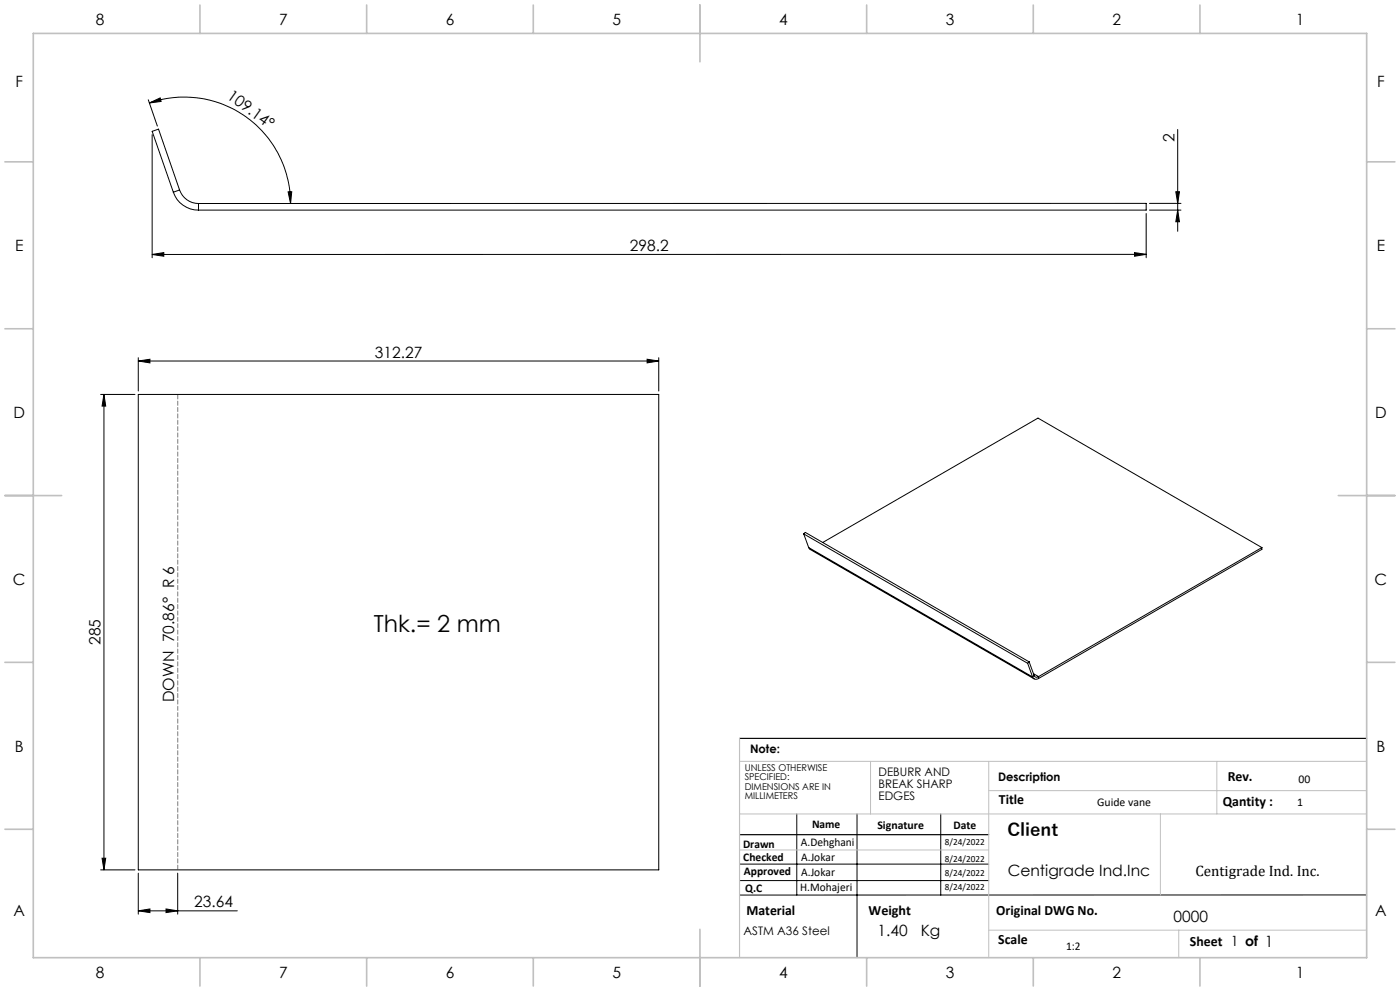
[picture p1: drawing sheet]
<svg xmlns="http://www.w3.org/2000/svg" width="420mm" height="297mm" viewBox="0 0 420 297" stroke-linecap="round" stroke-linejoin="round" font-family="sans-serif">
<g fill="none" stroke="#000" stroke-width=".3">
<path d="M44.5 29.9l2.7 7.9M44.8 30.9l3.2-1.6 .3 1.1zM44.8 30.9a31.9 31.9 0 0 1 42.4 30.1M353.3 38.8v30.5M45.6 40.4v36.9M52 57.6a7.9 7.9 0 0 0 7.5 5.4M53.9 56.9a6 6 0 0 0 5.6 4.1M53.9 56.9l-1.9 .7M53.9 56.9l-6.3-18.2-2 .7 6.4 18.2M86.4 57.5h1.1l-.3 3.5zM352.7 57.5h1.1l-.5 3.5zM45.6 76.3l3.5-.6v1.1z"/>
<path d="M59.5 61h284.4v2h-284.4M59.5 61v2M340.4 75.7l3.5 .5-3.5 .6zM343.9 64v13.3M343.9 76.2l-298.3 .1M344.8 63h9.5M344.8 61h9.5M353.3 63l.5 3.5h-1.1zM30.2 118.2h10.3M31.2 118.2l.5 3.5h-1.1zM31.2 118.2v142.5M41.5 118.2h156.1v142.5h-156.1z"/>
<path d="M41.5 108.2l3.5-.5v1.1zM41.5 107.2v10M41.5 108.2h156.1M194.1 107.7l3.5 .5-3.5 .6zM197.6 107.2v10M241.1 160l67.2 38.8M241.1 160l1.5 4.1M241.1 160l.5-.4 67.2 38.8M242.6 164.1l.5 .6 67.1 38.7M242.6 164.1l67.2 38.8M246.8 162.6l64.6-37.3 67.2 38.8M378.6 164.1v.5l-67 38.7"/>
<path d="M378.6 164.1l-67 38.7M308.3 198.8l1.5 4.1M308.8 198.4l-.5 .4M308.8 198.4l1.4 4.1M309.8 202.9a1.14 1.14 0 0 0 1.8 .4M310 201.9l1.6 .9M310.2 202.5a.84 .84 0 0 0 1.4 .3M310.2 202.5l-.4 .4M311.6 202.8v.5M30.6 257.2h1.1l-.5 3.5zM221.9 259h74.7M239 243.9v24.3"/>
<path d="M257.1 243.9v43.1M282.2 243.9v24.3M30.2 260.7h10.3M41.5 273l3.5-.6v1.1zM41.5 261.7v12.3M41.5 273h29.7M49.8 272.4l3.5 .6-3.5 .5zM53.3 261.7v12.3M221.9 263.9h74.7M410 268.2h-188.1"/>
</g>
<path d="M221.9 221.3h188.1M221.9 250.2h74.7" fill="none" stroke="#000" stroke-width=".35"/>
<path d="M53.3 260.7v-142.5" fill="none" stroke="#808080" stroke-width=".3" stroke-dasharray="1.3 .6" stroke-dashoffset="-.1"/>
<path d="M221.9 228.2h188.1M261.2 228.2v15.7M296.6 228.2v58.8M296.6 237h113.4M365.1 228.2v15.7M221.9 243.9h188.1M221.9 254.7h74.7M348.1 243.9v24.3M296.6 278.8h113.4M353.6 278.8v8.2" fill="none" stroke="#c0c0c0" stroke-width=".3"/>
<path d="M221.9 221.3v65.7" fill="none" stroke="#c0c0c0" stroke-width=".35"/>
<g fill="none" stroke="#c0c0c0" stroke-width=".5">
<path d="M10 10h400v277h-400zM60 1.5v8.5M110 1.5v8.5M160 1.5v8.5M210 1.5v17M260 1.5v8.5M310 1.5v8.5M360 1.5v8.5M1.5 48.5h8.5M410 48.5h8.5M1.5 98.5h8.5M410 98.5h8.5"/>
<path d="M1.5 148.5h17M401.5 148.5h17M1.5 198.5h8.5M410 198.5h8.5M1.5 248.5h8.5M410 248.5h8.5M210 278.5v17M60 287v8.5M110 287v8.5M160 287v8.5M260 287v8.5M310 287v8.5"/>
<path d="M360 287v8.5"/>
</g>
<g fill="#000">
<path d="M45.6 76.3l3.5-.6v1.1zM340.4 75.7l3.5 .5-3.5 .6z"/>
<path d="M86.4 57.5h1.1l-.3 3.5zM44.8 30.9l3.2-1.6 .3 1.1z"/>
<path d="M353.3 63l.5 3.5h-1.1zM352.7 57.5h1.1l-.5 3.5z"/>
<path d="M31.2 118.2l.5 3.5h-1.1zM30.6 257.2h1.1l-.5 3.5z"/>
<path d="M194.1 107.7l3.5 .5-3.5 .6zM41.5 108.2l3.5-.5v1.1zM49.8 272.4l3.5 .6-3.5 .5zM41.5 273l3.5-.6v1.1z"/>
</g>
<text font-size="7.1" x="112.1" y="189.5">Thk.= 2 mm</text>
<text font-size="5.3" x="302.2" y="250.7">Client</text>
<g font-size="4.7">
<text x="28.7" y="7.6">8</text>
<text x="83.7" y="7.6">7</text>
<text x="133.7" y="7.6">6</text>
<text x="183.7" y="7.6">5</text>
<text x="233.7" y="7.6">4</text>
<text x="283.7" y="7.6">3</text>
<text x="333.7" y="7.6">2</text>
<text x="388.7" y="7.6">1</text>
<text x="4.6" y="26.1">F</text>
<text x="67.8" y="29.5" transform="rotate(35 67.8 29.5)">109.14°</text>
<text x="413.1" y="26.1">F</text>
<text x="352.3" y="42.7" transform="rotate(-90 352.3 42.7)">2</text>
<text x="4.5" y="75.3">E</text>
<text x="189" y="75.2">298.2</text>
<text x="413" y="75.3">E</text>
<text x="112.5" y="107.2">312.27</text>
<text x="4" y="125.3">D</text>
<text x="412.5" y="125.3">D</text>
<text x="3.9" y="175.3">C</text>
<text x="412.4" y="175.3">C</text>
<text x="30.2" y="193.3" transform="rotate(-90 30.2 193.3)">285</text>
<text x="52.3" y="210.5" transform="rotate(-90 52.3 210.5)">DOWN 70.86° R 6</text>
<text x="4.4" y="225.3">B</text>
<text x="412.9" y="225.3">B</text>
<text x="302.3" y="262.6">Centigrade Ind.Inc</text>
<text x="4" y="274.6">A</text>
<text x="58.3" y="271.9">23.64</text>
<text x="412.5" y="274.6">A</text>
<text x="263.3" y="280.5">1.40</text>
<text x="276.2" y="280.5">Kg</text>
<text x="352.1" y="276.4">0000</text>
<text x="28.7" y="293.1">8</text>
<text x="83.7" y="293.1">7</text>
<text x="133.7" y="293.1">6</text>
<text x="183.7" y="293.1">5</text>
<text x="233.7" y="293.1">4</text>
<text x="283.7" y="293.1">3</text>
<text x="333.7" y="293.1">2</text>
<text x="388.7" y="293.1">1</text>
</g>
<text font-size="4.5" x="358.6" y="262.6">Centigrade Ind. Inc.</text>
<g font-size="4.2">
<text x="368.3" y="234.1">Rev.</text>
<text x="299.7" y="240.9">Title</text>
<text x="366.8" y="241.6">Qantity :</text>
<text x="223.9" y="274.2">Material</text>
<text x="260.6" y="274.2">Weight</text>
<text x="298.9" y="274.2">Original DWG No.</text>
<text x="299.5" y="282.8">Scale</text>
<text x="357" y="283.6">Sheet 1 of 1</text>
</g>
<g font-size="3.5">
<text x="225" y="225.7">Note:</text>
<text x="263.6" y="232.6">DEBURR AND</text>
<text x="263.6" y="236.1">BREAK SHARP</text>
<text x="263.6" y="239.7">EDGES</text>
<text x="299.4" y="234.1">Description</text>
<text x="389.6" y="234.7">00</text>
<text x="329.1" y="241.6">Guide vane</text>
<text x="389.2" y="241.6">1</text>
<text x="243.6" y="248.1">Name</text>
<text x="263.2" y="248.5">Signature</text>
<text x="286" y="248.5">Date</text>
<text x="222.9" y="254">Drawn</text>
<text x="240.3" y="253.6">A.Dehghani</text>
<text x="240.4" y="257.9">A.Jokar</text>
<text x="223" y="258.1">Checked</text>
<text x="223.2" y="262.1">Approved</text>
<text x="240.4" y="262.4">A.Jokar</text>
<text x="223.6" y="267.4">Q.C</text>
<text x="240.1" y="267.1">H.Mohajeri</text>
<text x="223.1" y="280.2">ASTM A36 Steel</text>
<text x="319.8" y="284.6">1:2</text>
</g>
<g font-size="2.8">
<text x="223.4" y="231">UNLESS OTHERWISE</text>
<text x="223.4" y="233.8">SPECIFIED:</text>
<text x="223.4" y="236.7">DIMENSIONS ARE IN</text>
<text x="223.4" y="239.5">MILLIMETERS</text>
<text x="283.5" y="253.2">8/24/2022</text>
<text x="283.5" y="258.4">8/24/2022</text>
<text x="283.5" y="262.7">8/24/2022</text>
<text x="283.5" y="266.6">8/24/2022</text>
</g>
</svg>
